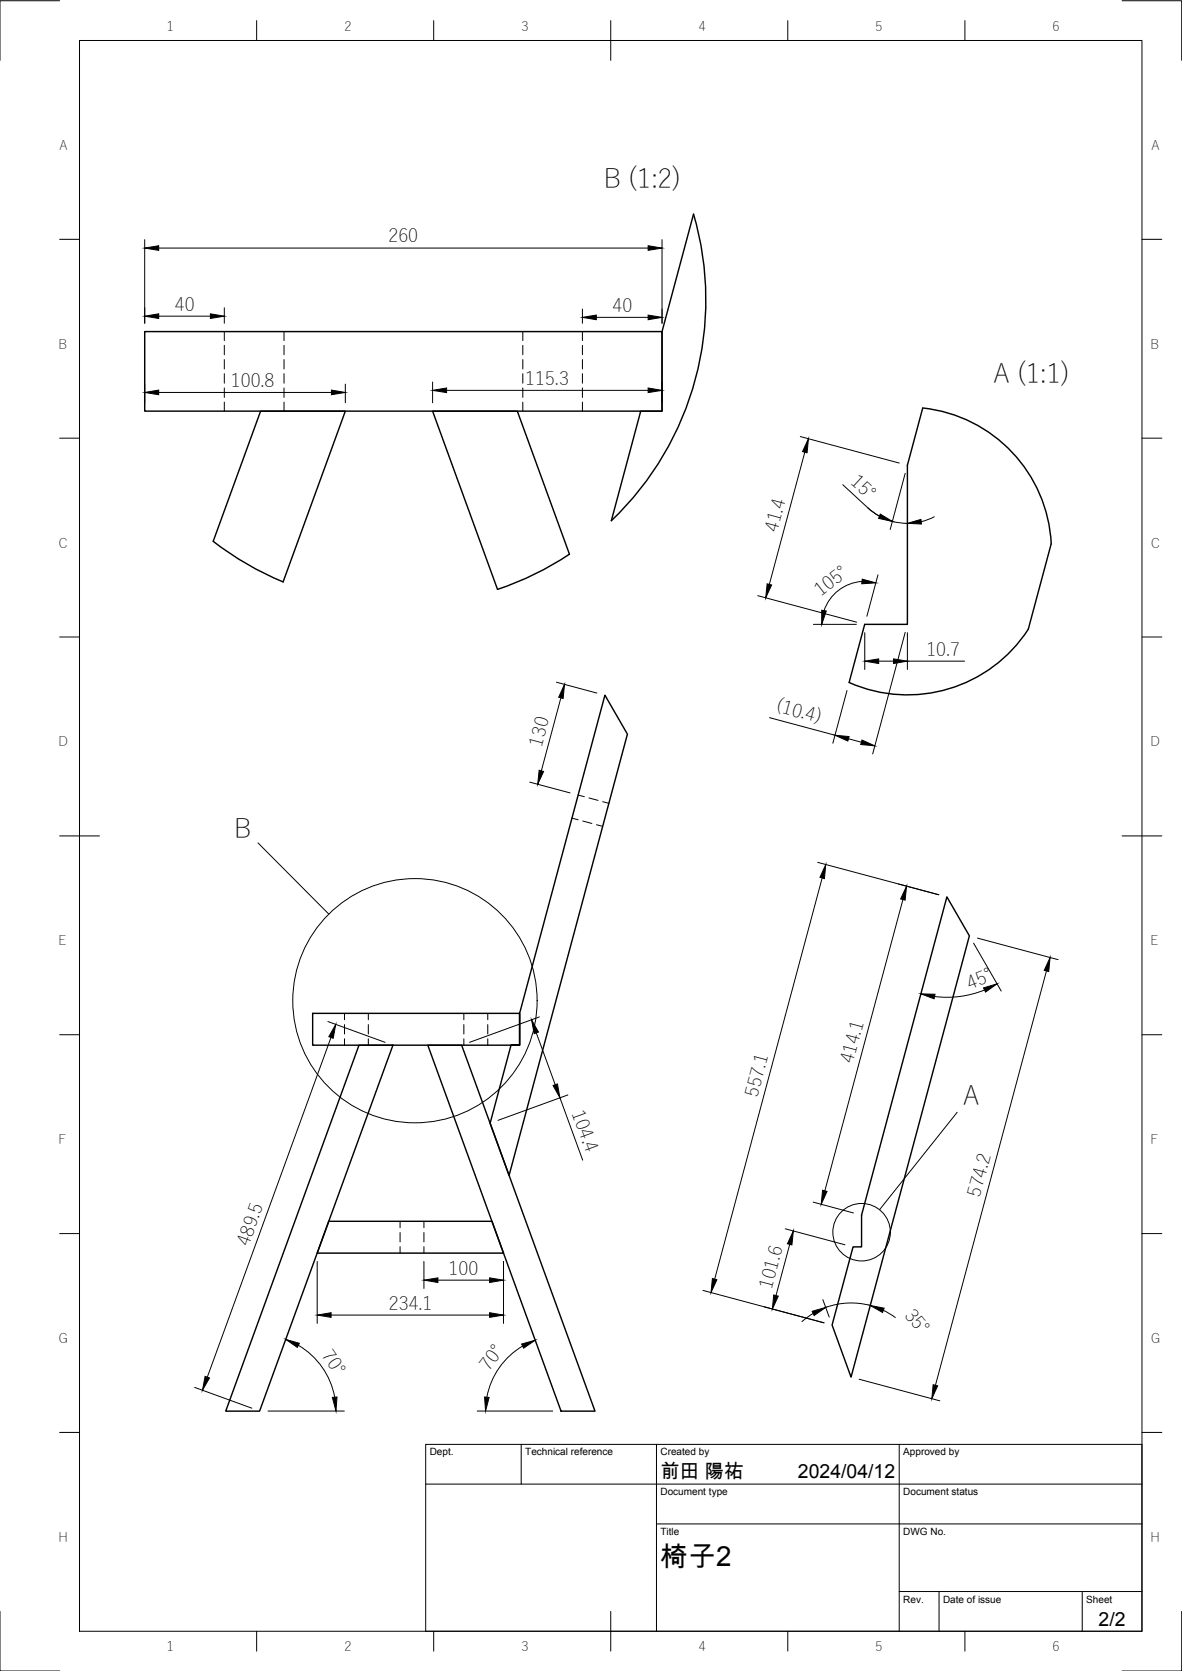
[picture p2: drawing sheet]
<svg xmlns="http://www.w3.org/2000/svg" width="297mm" height="420mm" viewBox="0 0 297 420" stroke-linecap="round" stroke-linejoin="round" font-family="sans-serif">
<!-- layer: Visible -->
<path d="M174.3 53.8a76.8 76.8 0 0 1-20.7 77.1l7.4-27.5h5.4v-20zM36.4 83.4h130v20h-130zM108.7 103.4h21.3l13.1 35.9a76.8 76.8 0 0 1-18.1 8.9zM71.2 146.3a76.8 76.8 0 0 1-17.6-10.2l11.9-32.7h21.3l-15.7 42.9M258.4 158.2l5.8-21.4a36.2 36.2 0 0 0-32.3-34.2l-3.9 14.4v40h-10.7l-3.9 14.6M258.4 158.2a36.2 36.2 0 0 1-45 13.4M152 174.8l5.7 9.8-29.8 111-4.7-13.2 5.2-19.6h2.2v-8h-52v8h52v-8zM238 225.5l5.6 9.8-29.7 111-4.8-13.1 5.3-19.7h2.1v-8zM90.2 262.8h8.5l-33.5 92h-8.5zM107.5 262.8h8.5l33.5 92h-8.5zM82.6 307.1h41l2.9 8h-46.8z" fill="none" stroke="#000" stroke-width=".36"/>
<!-- layer: Hidden -->
<g fill="none" stroke="#000" stroke-width=".25">
<path d="M56.4 83.4v2.2M56.4 86.8v2.4M56.4 90.4v2.4M56.4 94v2.4M56.4 97.5v2.4M71.4 83.4v2.2M71.4 86.8v2.4M71.4 90.4v2.4M71.4 94v2.4M71.4 97.5v2.4M131.4 83.4v2.2M131.4 86.8v2.4"/>
<path d="M131.4 90.4v2.4M131.4 94v2.4M131.4 97.5v2.4M146.4 83.4v2.2M146.4 86.8v2.4M146.4 90.4v2.4M146.4 94v2.4M146.4 97.5v2.4M56.4 101.1v2.3M71.4 101.1v2.3M131.4 101.1v2.3M146.4 101.1v2.3"/>
<path d="M145.3 199.9l1.6 .4M143.7 205.7l1.6 .4M146.5 206.4l2.2 .7M148 200.6l2.3 .7M149.9 207.4l1.5 .4M151.4 201.6l1.6 .4M86.6 254.8v1.6M86.6 257.6v2.4M92.6 254.8v1.6M92.6 257.6v2.4M116.6 254.8v1.6M116.6 257.6v2.4"/>
<path d="M122.6 254.8v1.6M122.6 257.6v2.4M86.6 261.2v1.6M92.6 261.2v1.6M116.6 261.2v1.6M122.6 261.2v1.6M100.5 307.1v1.6M100.5 309.9v2.4M100.5 313.5v1.6M106.5 307.1v1.6M106.5 309.9v2.4M106.5 313.5v1.6"/>
</g>
<!-- layer: TITLEBLOCK -->
<path d="M107 363.2h180v47h-180zM107 373.2h180M131 363.2v10M165 363.2v47M226 363.2v47M165 383.2h122M226 400.2h61M236 400.2v10M272 400.2v10" fill="none" stroke="#000" stroke-width=".25"/>
<!-- layer: FD_Dimensions -->
<g fill="none" stroke="#000" stroke-width=".25">
<path d="M36.4 60.3v21M39.9 79.5h13M39.9 62.4h123M56.4 77.4v3.9M146.4 77.7v3.6M149.9 79.8h13M166.4 60.3v21M36.4 96.6v4.7M39.9 98.7h43.4M86.8 96.6v4.7M108.7 96.1v5.2M112.2 98.1h50.7"/>
<path d="M166.4 96.1v5.2M201.1 109.8l24.9 6.6M202.2 113.7l-8.9 33.2M227.5 119l-3.8 14.1M211.8 121.9l6.3 5.8a14.6 14.6 0 0 0 9.9 3.9M218.2 127.8l2.8 2M234.8 129.9l-3.3 1.3M190.4 149.8l24.9 6.6M204.4 157h10.8M216.6 146.2a10.8 10.8 0 0 0-9.5 7.3M217.3 159.1v9.2M220.6 144.5l-2.8 10.5"/>
<path d="M227.5 159l-8.2 30.6M228 159.1v9.2M139.8 171.5l10.2 2.8M140.9 175.5l-4.9 18.3M212.9 173.6l-3.6 13.3M220.8 166.2h3.7M228 166.2h14.4M133.1 196.7l10.2 2.7M193.4 180.4l16.4 4.5M213.2 185.8l3.3 .8M205.5 216.8l30.4 8.2M206.6 220.8l-27 100.8"/>
<path d="M226.9 226.2l-19.6 73.2M244.7 237.2l6.9 12M245.6 235.9l20.3 5.4M82.4 256.9l14.4 5.2M134.8 259.7l4.7 13.1M135.6 255.7l-17.6 6.4M247.4 248.9a25.2 25.2 0 0 1-12.5 1.7M263 244.1l-27.9 104.2M83.2 260.9l-31.1 85.4M140.7 276l5.7 15.7M142.7 275.3l-17.6 6.4M79.7 317.2v15.6"/>
<path d="M106.5 317.2v6.8M126.5 317.2v15.6M197.3 309l15 4M198.5 312.9l-3.5 12.9M204.3 302.3l10.2 2.7M75 338.3a19.2 19.2 0 0 1 9.1 13M83.2 330.7h39.8M110 321.9h13M131.3 338.4a19 19 0 0 0-9 12.9M176.7 324.5l30.4 8.1M204.4 330.2l-2.9 2.1M206.8 326.8l1.6 4.4"/>
<path d="M218.7 328.3a18.6 18.6 0 0 0-11.2 .4M222 329.5l3 1.8M48.9 348.8l14.4 5.3M67.4 354.8h19.1M119.9 354.8h19M215.9 346.8l20.3 5.4"/>
</g>
<g fill="#000" stroke="#000" stroke-width=".25">
<path d="M36.4 79.5l3.5-.6v1.2zM36.4 62.4l3.5-.6v1.1zM52.9 78.9l3.5 .6-3.5 .6zM146.4 79.8l3.5-.6v1.2zM162.9 79.2l3.5 .6-3.5 .6zM162.9 61.8l3.5 .6-3.5 .5zM36.4 98.7l3.5-.6v1.2zM83.3 98.1l3.5 .6-3.5 .6zM108.7 98.1l3.5-.5v1.1zM162.9 97.6l3.5 .5-3.5 .6zM203.2 110.3l-.4 3.6-1.1-.3zM221.2 129.3l3 1.8-3.4-.8z"/>
<path d="M228 131.6l3.4-1 .2 1.2zM192.8 146.8l1.1 .3-1.5 3.2zM206.5 153.4l1.1 .2-1.1 3.4zM216.7 145.6l3.4 1-3.5 .2zM141.9 172.1l-.4 3.5-1.1-.3zM217.3 166.2l3.5-.5v1.1zM224.5 165.7l3.5 .5-3.5 .6zM135.5 193.7l1.1 .3-1.5 3.2zM209.8 184.9l3.6 .3-.3 1.1zM216.6 186.1l3.2 1.4-3.5-.3zM207.5 217.4l-.3 3.5-1.1-.3zM227.8 222.8l-.3 3.5-1.2-.3z"/>
<path d="M133.6 256.4l1.7 3.1-1.1 .4zM231.4 249.9l3.6 .1-.3 1.1zM247.2 248.4l3.4-1-2.9 2zM263.9 240.8l-.4 3.5-1.1-.3zM84.4 257.6l-.7 3.5-1.1-.4zM139 272.9l1.1-.4 .6 3.5zM206.7 299.3l1.1 .3-1.4 3.2zM199.4 309.5l-.4 3.5-1.1-.3zM71.8 336.8l3.4 1-.5 1zM79.7 330.7l3.5-.6v1.1zM106.5 321.9l3.5-.6v1.2zM123 330.1l3.5 .6-3.5 .5z"/>
<path d="M123 321.3l3.5 .6-3.5 .6zM131.1 337.9l3.4-.9-2.9 2zM179 321.5l1.1 .3-1.4 3.2zM194.4 325.6l1.2 .3-1.5 3.2zM204.1 329.7l3.4-1-2.9 2.1zM218.7 328.3l3.5 .6-.4 1.1zM51.5 346.1l1.1 .4-1.7 3.1zM83.5 351.4l1.2-.1-.3 3.5zM121.8 351.3l1.1 .1-.9 3.4zM234.5 348.2l1.1 .3-1.4 3.2z"/>
</g>
<!-- layer: BORDER -->
<g fill="none" stroke="#000" stroke-width=".25">
<path d="M15 .2h-15v15M20 10.2h267v400h-267zM64.5 5.2v5M109 5.2v5M153.5 5.2v10M198 5.2v5M242.5 5.2v5M282 .2h15v15M15 60.2h5M287 60.2h5M15 110.2h5M287 110.2h5"/>
<path d="M15 160.2h5M287 160.2h5M15 210.2h10M282 210.2h10M15 260.2h5M287 260.2h5M15 310.2h5M287 310.2h5M15 360.2h5M287 360.2h5M0 405.2v15h15M64.5 410.2v5"/>
<path d="M109 410.2v5M153.5 405.2v10M198 410.2v5M242.5 410.2v5M297 405.2v15h-15"/>
</g>
<!-- layer: Detail Boundary -->
<g fill="none" stroke="#000" stroke-width=".25">
<path d="M64.8 211.9l17.8 17.9M240.5 279.7l-19.5 24.5"/>
<circle cx="104.3" cy="251.6" r="30.7"/>
<circle cx="216.5" cy="309.8" r="7.2"/>
</g>
<text font-size="7" x="166" y="393.7">椅子2</text>
<g font-size="6.6">
<text x="151.7" y="47.3">B (1:2)</text>
<text x="249.7" y="96.2">A (1:1)</text>
<text x="58.8" y="210.7">B</text>
<text x="242" y="277.8">A</text>
</g>
<g font-size="4.9">
<text x="166" y="371.7">前田 陽祐</text>
<text x="200.5" y="371.7">2024/04/12</text>
<text x="276.1" y="408.8">2/2</text>
</g>
<g font-size="4.6">
<text x="97.6" y="61">260</text>
<text x="43.9" y="78.1">40</text>
<text x="153.9" y="78.4">40</text>
<text x="58" y="97.3">100.8</text>
<text x="132" y="96.8">115.3</text>
<text x="213.5" y="121.5" transform="rotate(43 213.5 121.5)">15°</text>
<text x="195.3" y="134" transform="rotate(-75 195.3 134)">41.4</text>
<text x="206.3" y="150.1" transform="rotate(-38 206.3 150.1)">105°</text>
<text x="232.8" y="164.8">10.7</text>
<text x="194.8" y="178.9" transform="rotate(15 194.8 178.9)">(10.4)</text>
<text x="136.2" y="188" transform="rotate(-75 136.2 188)">130</text>
<text x="243.7" y="248.9" transform="rotate(-22 243.7 248.9)">45°</text>
<text x="214.4" y="267.6" transform="rotate(-75 214.4 267.6)">414.1</text>
<text x="143.6" y="279.8" transform="rotate(70 143.6 279.8)">104.4</text>
<text x="190.4" y="276" transform="rotate(-75 190.4 276)">557.1</text>
<text x="246.3" y="301.1" transform="rotate(-75 246.3 301.1)">574.2</text>
<text x="62.5" y="313.6" transform="rotate(-70 62.5 313.6)">489.5</text>
<text x="112.7" y="320.5">100</text>
<text x="97.7" y="329.3">234.1</text>
<text x="194" y="324.3" transform="rotate(-75 194 324.3)">101.6</text>
<text x="227.1" y="330.9" transform="rotate(50 227.1 330.9)">35°</text>
<text x="80.6" y="340.8" transform="rotate(57 80.6 340.8)">70°</text>
<text x="122.9" y="345" transform="rotate(-53 122.9 345)">70°</text>
</g>
<g font-size="3.3">
<text x="42" y="7.7">1</text>
<text x="86.6" y="7.7">2</text>
<text x="131.1" y="7.7">3</text>
<text x="175.6" y="7.7">4</text>
<text x="220" y="7.7">5</text>
<text x="264.5" y="7.7">6</text>
<text x="14.9" y="37.7">A</text>
<text x="289.4" y="37.7">A</text>
<text x="14.7" y="87.7">B</text>
<text x="289.2" y="87.7">B</text>
<text x="14.8" y="137.7">C</text>
<text x="289.3" y="137.7">C</text>
<text x="14.7" y="187.7">D</text>
<text x="289.2" y="187.7">D</text>
<text x="14.7" y="237.7">E</text>
<text x="289.2" y="237.7">E</text>
<text x="14.7" y="287.7">F</text>
<text x="289.2" y="287.7">F</text>
<text x="14.8" y="337.7">G</text>
<text x="289.3" y="337.7">G</text>
<text x="14.7" y="387.7">H</text>
<text x="289.2" y="387.7">H</text>
<text x="42" y="415.2">1</text>
<text x="86.6" y="415.2">2</text>
<text x="131.1" y="415.2">3</text>
<text x="175.6" y="415.2">4</text>
<text x="220" y="415.2">5</text>
<text x="264.5" y="415.2">6</text>
</g>
<g font-size="2.5">
<text x="108" y="366">Dept.</text>
<text x="132" y="366">Technical reference</text>
<text x="166" y="366">Created by</text>
<text x="227" y="366">Approved by</text>
<text x="166" y="376">Document type</text>
<text x="227" y="376">Document status</text>
<text x="166" y="386">Title</text>
<text x="227" y="386">DWG No.</text>
<text x="227" y="403">Rev.</text>
<text x="237" y="403">Date of issue</text>
<text x="273" y="403">Sheet</text>
</g>
</svg>
